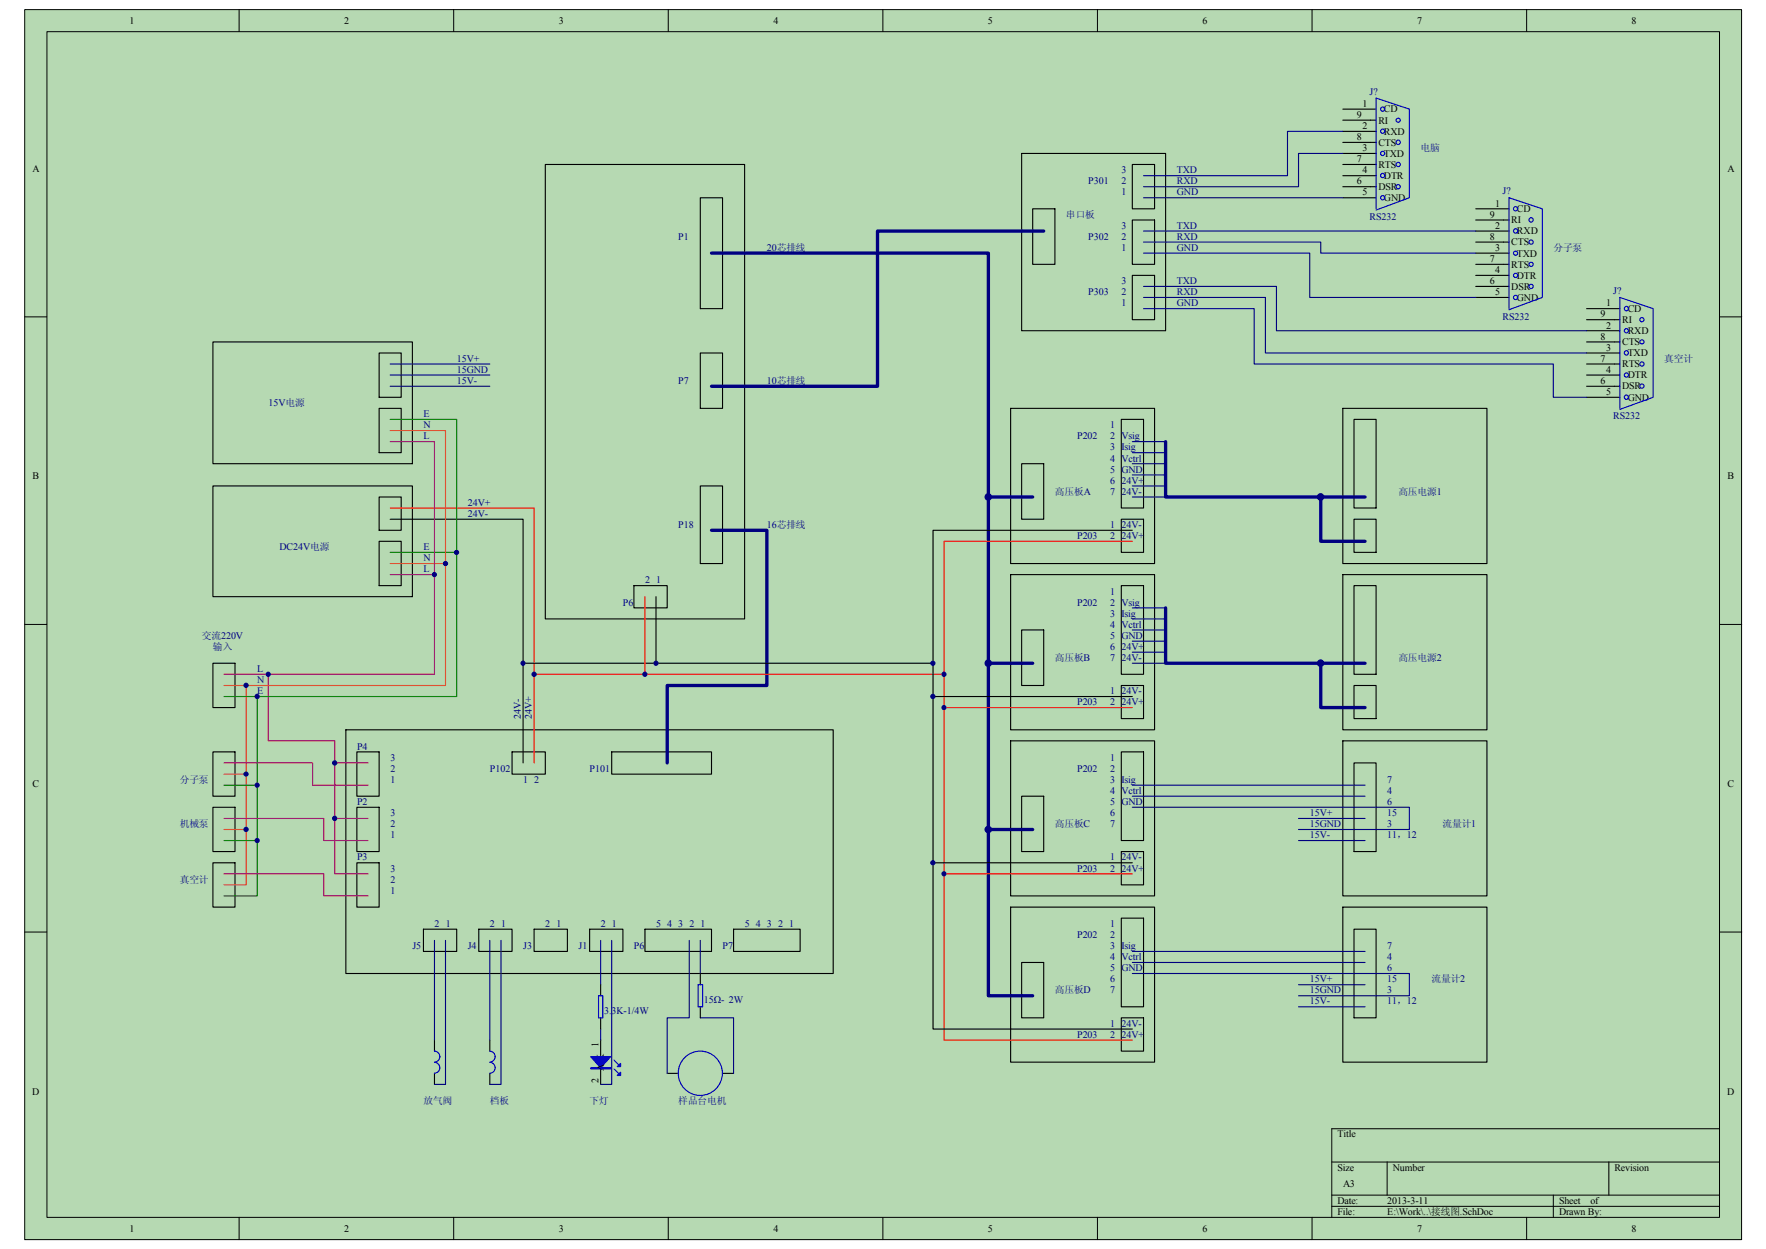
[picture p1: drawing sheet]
# Altium schematic sheet 接线图.SchDoc
size A3; PageSetup: Record=PageOptions|CenterHorizontal=True|CenterVertical=True|PrintScale=1.04|XCorrection=1.00|YCorrection=1.00|PrintKind=0|BorderSize=5000000|LeftOffset=0|BottomOffset=0|Orientation=2|PaperLength=1000|PaperWidth=1000|Scale=100|PaperSource=7|PrintQuality=600|MediaType=1|DitherType=10|PaperKind=A3|PrintScaleMode=1

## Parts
(Parts that share a designator on the sheet are numbered #1, #2 ... from top to bottom, then left to right.)
?  样品台电机
D?  下灯  [LED3]
J?#1  RS232  [DB9P/M]
J?#2  RS232  [DB9P/M]
J?#3  RS232  [DB9P/M]
L?#1  放气阀
L?#2  档板
R?#1  15Ω-2W  [R0603]
R?#2  3.3K-1/4W  [R0603]

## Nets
Net?_2: ?.2 R?#1.1
NetD?_1: D?.1(A) R?#2.1

Not connected (* = marked no-connect by the designer): ? 1; D? 2(K); J?#1 1(CD) 2(RXD) 3(TXD) 4(DTR) 5(GND) 6(DSR) 7(RTS) 8(CTS) 9(RI); J?#2 1(CD) 2(RXD) 3(TXD) 4(DTR) 5(GND) 6(DSR) 7(RTS) 8(CTS) 9(RI); J?#3 1(CD) 2(RXD) 3(TXD) 4(DTR) 5(GND) 6(DSR) 7(RTS) 8(CTS) 9(RI); L?#1 1 2; L?#2 1 2; R?#1 2; R?#2 2

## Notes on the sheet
- 电脑
- P301
- 1
- 2
- 3
- TXD
- RXD
- GND
- P1
- 20芯排线
- 串口板
- P302
- 分子泵
- P303
- 15V+
- 15GND
- 真空计
- 15V电源
- N
- E
- 15V-
- P7
- 10芯排线
- L
- P202
- 4
- 5
- 6
- Vsig
- Isig
- Vctrl
- 24V+
- 24V-
- P18
- 16芯排线
- 高压板A
- P203
- 7
- 高压电源1
- DC24V电源
- 交流220V
- 输入
- P6
- 高压板B
- 高压电源2
- P4
- P2
- P102
- P101
- 15
- 机械泵
- P3
- 高压板C
- 11，12
- 流量计1
- J5
- J4
- J3
- J1
- (near R?#1) P7
- 流量计2
- 高压板D
